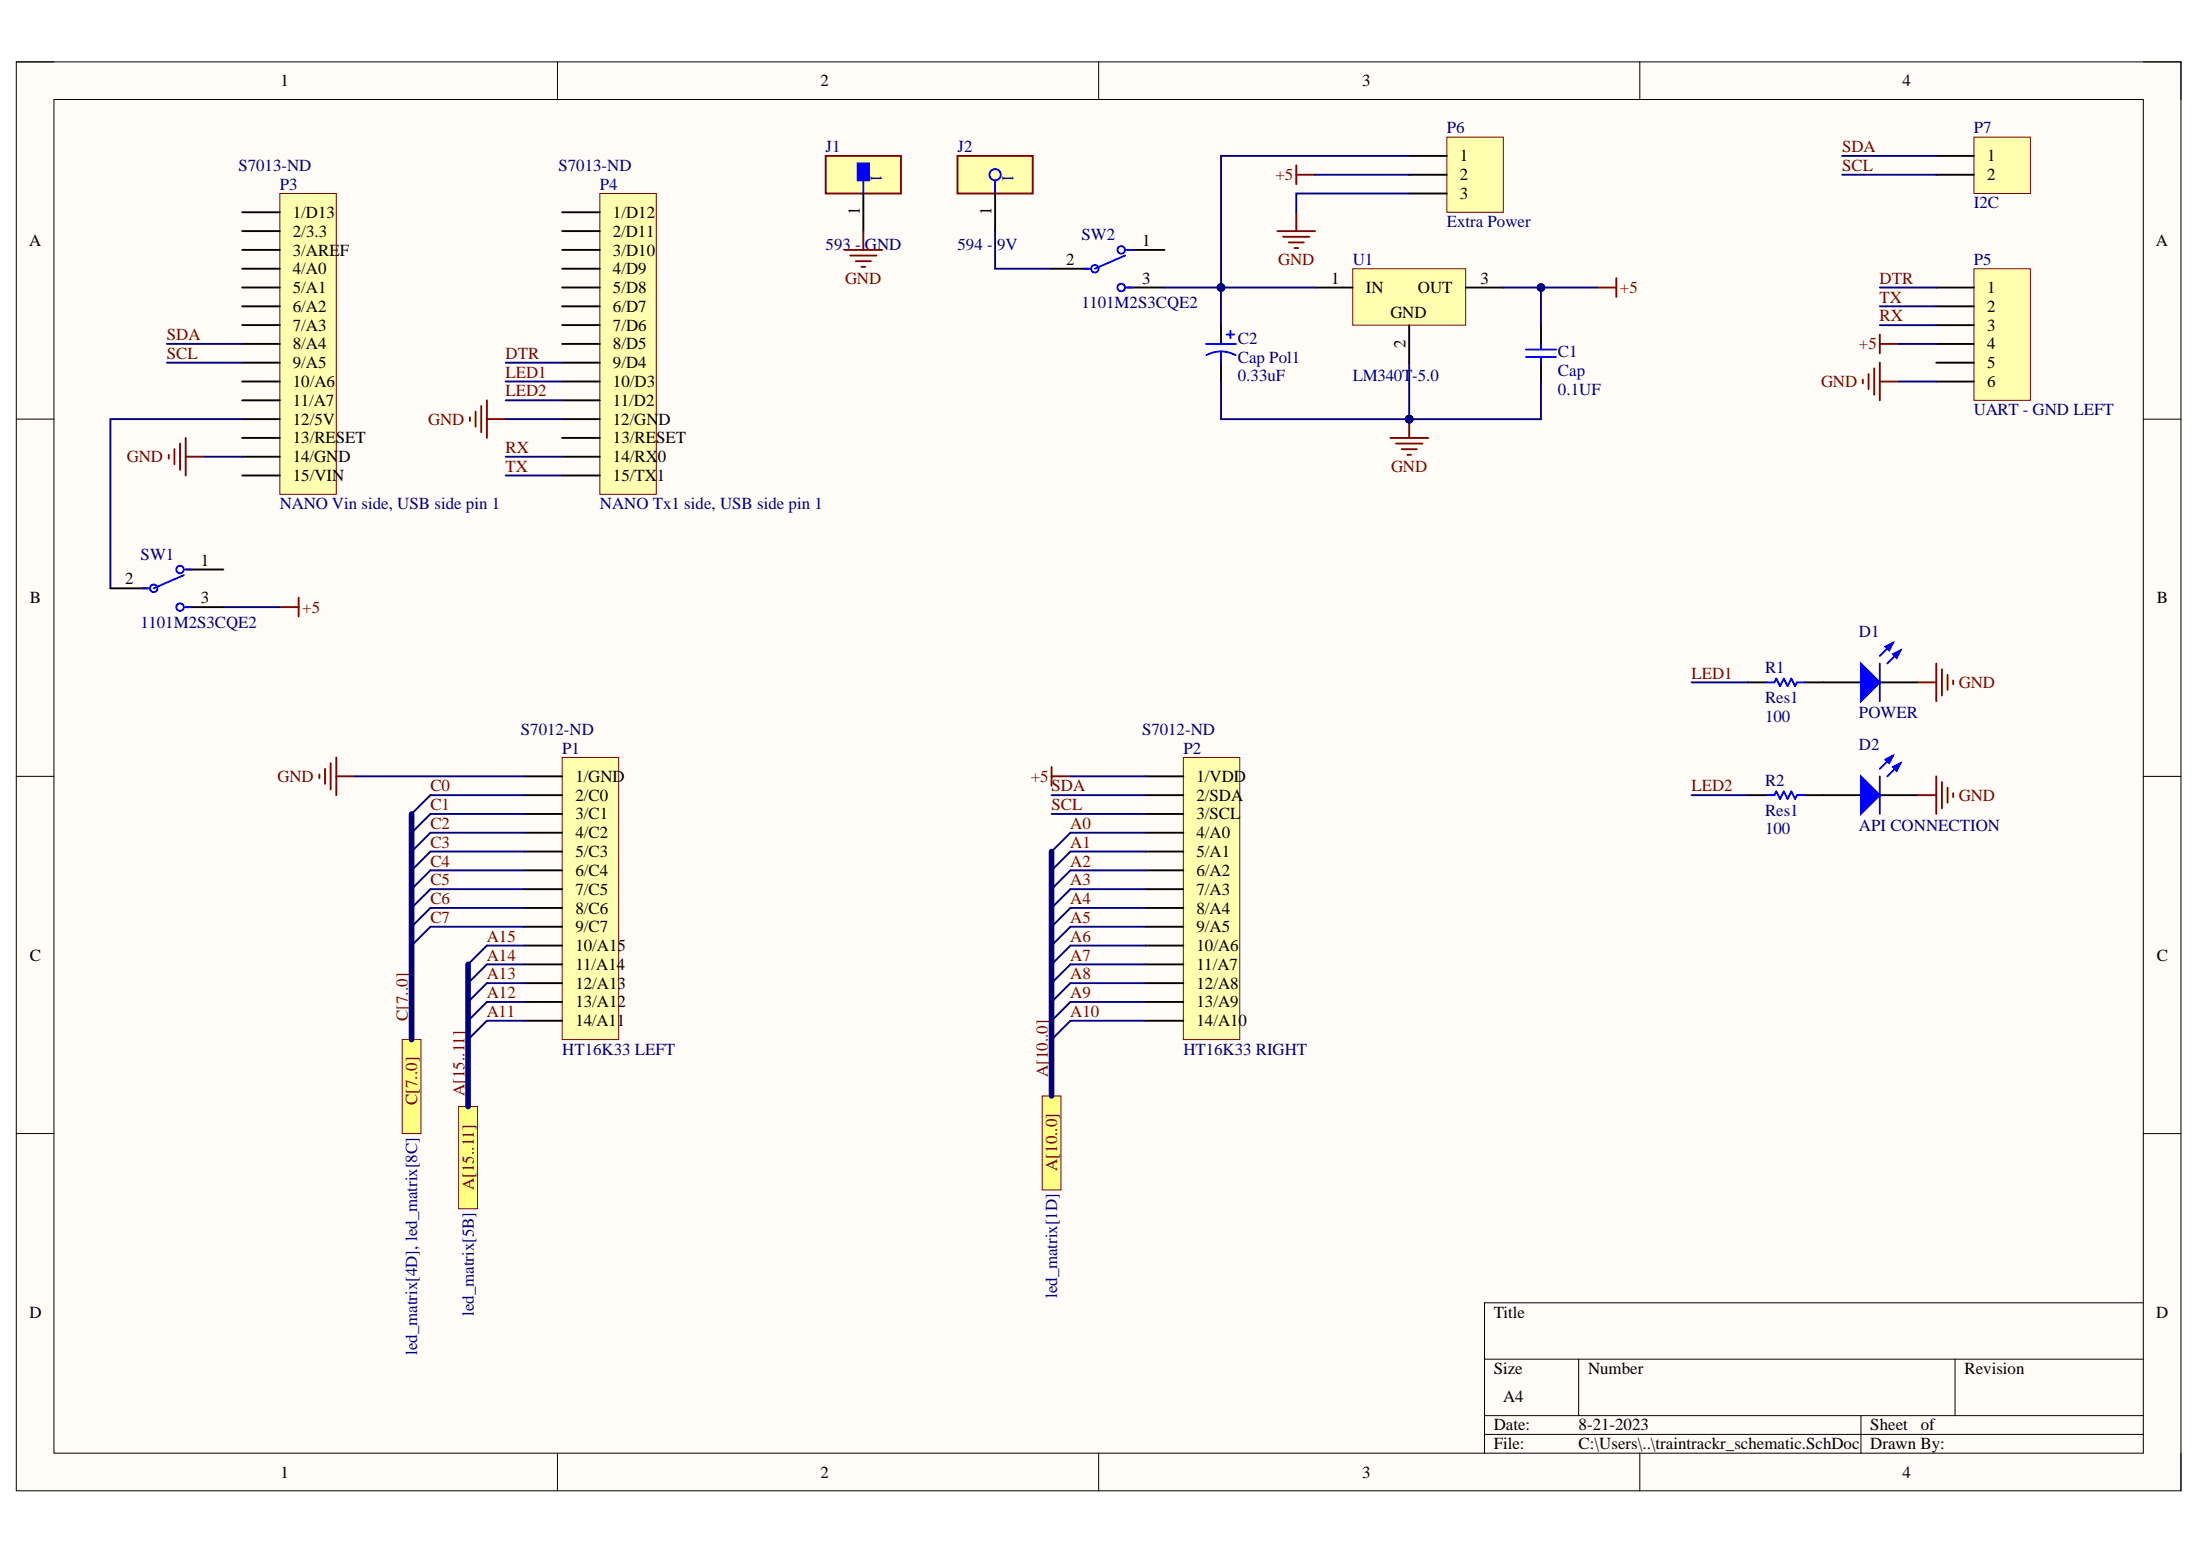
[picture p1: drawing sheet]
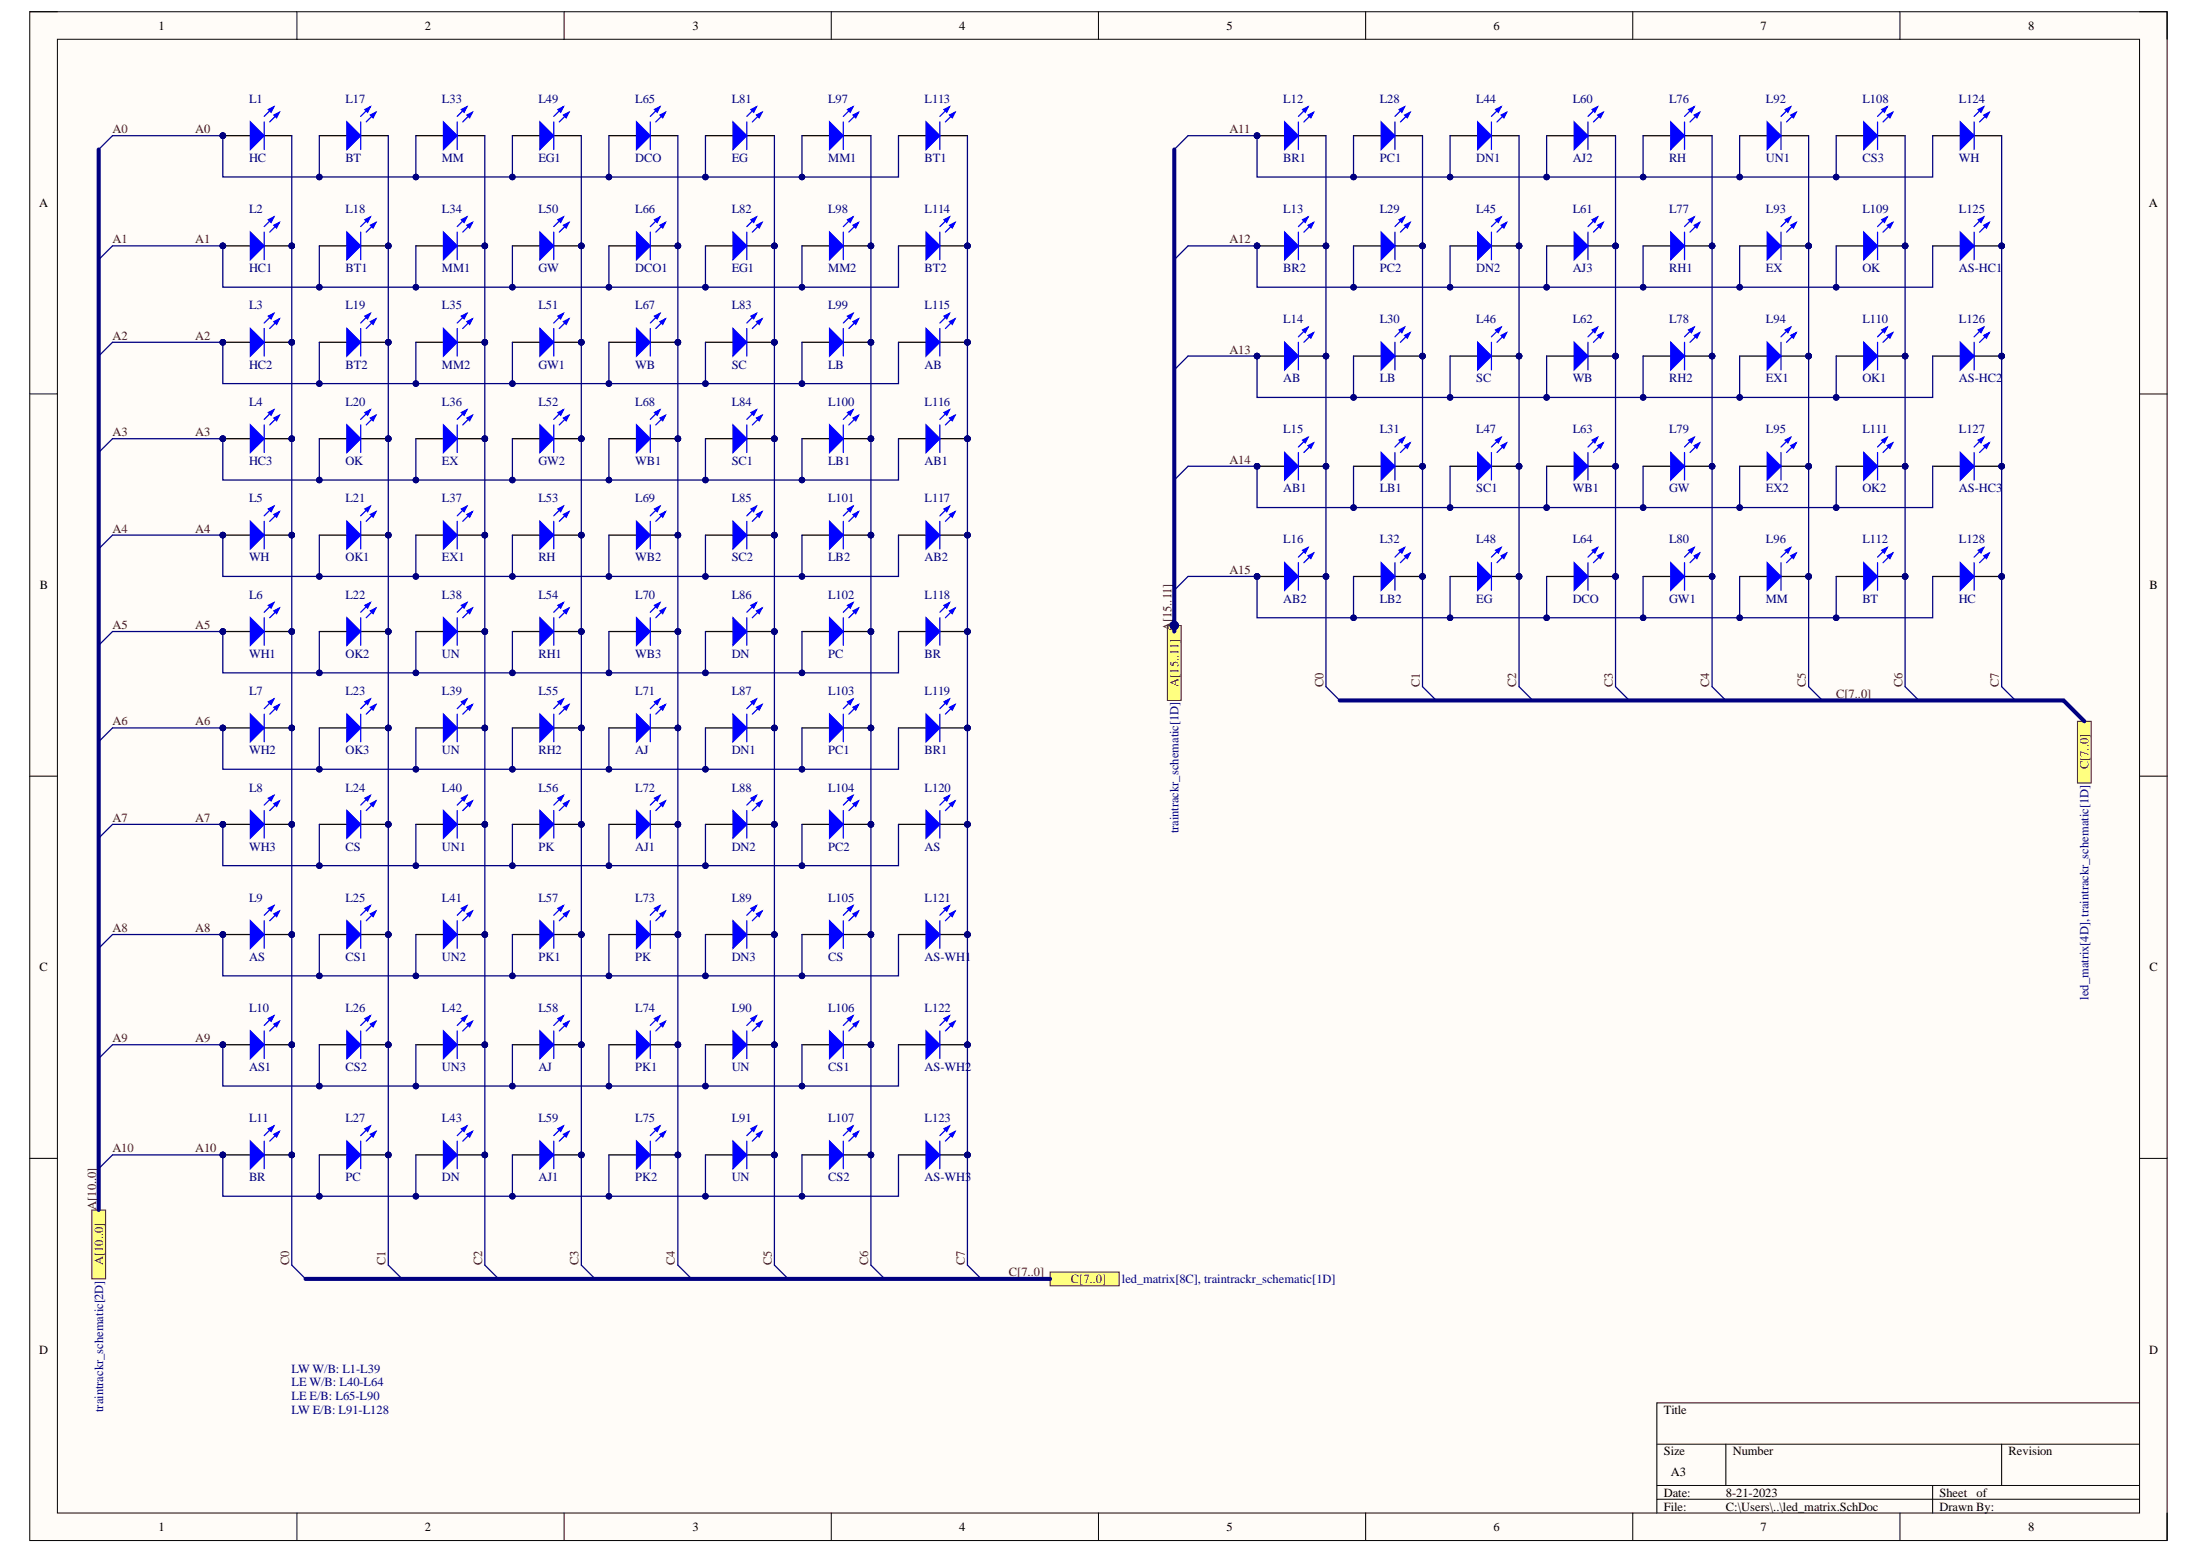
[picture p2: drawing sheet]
# Altium project traintrackr.PrjPcb
2 sheets, 146 parts. Net scope: flat (ports and power ports of the same name join across sheets).
Board file: traintrackr.PcbDoc
Sheets:
  traintrackr_schematic.SchDoc
  led_matrix.SchDoc

## Sheet traintrackr_schematic.SchDoc
size A4; SheetNumber: 1; SheetTotal: 2; SPICEModelCacheQDKCCJKJ: <root> / <DocumentId>QDKCCJKJ</DocumentId> / <CacheFrame Number="0"> / <Model Name="led1" Kind="MDL"> / <Text>*Typ RED GaAs LED: Vf=1.7V Vr=4V If=40mA trr=3uS / *LED Pinout: 1=A, 2=K / .MODEL LED1 D (IS=93.2P RS=42M N=3.73 BV=4 IBV=10U / + CJO=2.97P VJ=.75 M=.333 TT=4.32U)</Text> / </Model> / </CacheFrame> / </root>

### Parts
C1  Cap  value 0.1UF  [RAD-0.1]
C2  Cap Pol1  value 0.33uF  [Capacitor 330nF]
D1  POWER  [LED_5MM]
D2  API CONNECTION  [LED_5MM]
J1  593 - GND  [FP-593-MFG]
J2  594 - 9V  [FP-594-MFG]
P1  HT16K33 LEFT  Supplier Part Number 1: S7012-ND  [HDR1X14]
P2  HT16K33 RIGHT  Supplier Part Number 1: S7012-ND  [HDR1X14]
P3  NANO Vin side, USB side pin 1  Supplier Part Number 1: S7013-ND  [HDR1X15]
P4  NANO Tx1 side, USB side pin 1  Supplier Part Number 1: S7013-ND  [HDR1X15]
P5  UART - GND LEFT  [HDR1X6H]
P6  Extra Power  [HDR1X3]
P7  I2C  [RAD-0.1]
R1  Res1  value 100  [AXIAL-0.3]
R2  Res1  value 100  [AXIAL-0.3]
SW1  1101M2S3CQE2  [FP-1101M2S3CQE2-MFG]
SW2  1101M2S3CQE2  [FP-1101M2S3CQE2-MFG]
U1  LM340T-5.0  [NDE0003A]

### Ports
A[10..0] (see led_matrix[1D]), A[15..11] (see led_matrix[5B]), C[7..0] (see led_matrix[4D], led_matrix[8C])

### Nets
+5: C1.2 P2.1 P5.4 P6.2 U1.3(OUT)
GND: C1.1 C2.2 D1.2(K) D2.2(K) J1.1 P1.1 P3.14 P4.12 P5.6 P6.3 U1.2(GND)
9V: J2.1 SW1.2(COMM) SW2.2(COMM)
A0: P2.4
A1: P2.5
A2: P2.6
A3: P2.7
A4: P2.8
A5: P2.9
A6: P2.10
A7: P2.11
A8: P2.12
A9: P2.13
A10: P2.14
A11: P1.14
A12: P1.13
A13: P1.12
A14: P1.11
A15: P1.10
C0: P1.2
C1: P1.3
C2: P1.4
C3: P1.5
C4: P1.6
C5: P1.7
C6: P1.8
C7: P1.9
DTR: P4.9 P5.1
LED1: P4.10 R1.1
LED2: P4.11 R2.1
RX: P4.14 P5.3
SCL: P2.3 P3.9 P7.2
SDA: P2.2 P3.8 P7.1
TX: P4.15 P5.2
NetC2_1: C2.1 P6.1 SW2.3 U1.1(IN)
NetD1_1: D1.1(A) R1.2
NetD2_1: D2.1(A) R2.2
NetP3_15: P3.15 SW1.3

Not connected (* = marked no-connect by the designer): P3 1 2 3 4 5 6 7 10 11 12 13; P4 1 2 3 4 5 6 7 8 13; P5 5; SW1 1; SW2 1

### Buses and harness runs
bus A[10..0] = port A[10..0]
bus A[15..11] = port A[15..11]
bus C[7..0] = port C[7..0]

## Sheet led_matrix.SchDoc
size A3; SheetNumber: 2; SheetTotal: 2; SPICEModelCacheWOCWTUTU: <root> / <DocumentId>WOCWTUTU</DocumentId> / <CacheFrame Number="0"> / <Model Name="led1" Kind="MDL"> / <Text>*Typ RED GaAs LED: Vf=1.7V Vr=4V If=40mA trr=3uS / *LED Pinout: 1=A, 2=K / .MODEL LED1 D (IS=93.2P RS=42M N=3.73 BV=4 IBV=10U / + CJO=2.97P VJ=.75 M=.333 TT=4.32U)</Text> / </Model> / </CacheFrame> / </root>

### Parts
L1  HC  [PCBComponent_1]
L2  HC1  [PCBComponent_1]
L3  HC2  [PCBComponent_1]
L4  HC3  [PCBComponent_1]
L5  WH  [PCBComponent_1]
L6  WH1  [PCBComponent_1]
L7  WH2  [PCBComponent_1]
L8  WH3  [PCBComponent_1]
L9  AS  [PCBComponent_1]
L10  AS1  [PCBComponent_1]
L11  BR  [PCBComponent_1]
L12  BR1  [PCBComponent_1]
L13  BR2  [PCBComponent_1]
L14  AB  [PCBComponent_1]
L15  AB1  [PCBComponent_1]
L16  AB2  [PCBComponent_1]
L17  BT  [PCBComponent_1]
L18  BT1  [PCBComponent_1]
L19  BT2  [PCBComponent_1]
L20  OK  [PCBComponent_1]
L21  OK1  [PCBComponent_1]
L22  OK2  [PCBComponent_1]
L23  OK3  [PCBComponent_1]
L24  CS  [PCBComponent_1]
L25  CS1  [PCBComponent_1]
L26  CS2  [PCBComponent_1]
L27  PC  [PCBComponent_1]
L28  PC1  [PCBComponent_1]
L29  PC2  [PCBComponent_1]
L30  LB  [PCBComponent_1]
L31  LB1  [PCBComponent_1]
L32  LB2  [PCBComponent_1]
L33  MM  [PCBComponent_1]
L34  MM1  [PCBComponent_1]
L35  MM2  [PCBComponent_1]
L36  EX  [PCBComponent_1]
L37  EX1  [PCBComponent_1]
L38  UN  [PCBComponent_1]
L39  UN  [PCBComponent_1]
L40  UN1  [PCBComponent_1]
L41  UN2  [PCBComponent_1]
L42  UN3  [PCBComponent_1]
L43  DN  [PCBComponent_1]
L44  DN1  [PCBComponent_1]
L45  DN2  [PCBComponent_1]
L46  SC  [PCBComponent_1]
L47  SC1  [PCBComponent_1]
L48  EG  [PCBComponent_1]
L49  EG1  [PCBComponent_1]
L50  GW  [PCBComponent_1]
L51  GW1  [PCBComponent_1]
L52  GW2  [PCBComponent_1]
L53  RH  [PCBComponent_1]
L54  RH1  [PCBComponent_1]
L55  RH2  [PCBComponent_1]
L56  PK  [PCBComponent_1]
L57  PK1  [PCBComponent_1]
L58  AJ  [PCBComponent_1]
L59  AJ1  [PCBComponent_1]
L60  AJ2  [PCBComponent_1]
L61  AJ3  [PCBComponent_1]
L62  WB  [PCBComponent_1]
L63  WB1  [PCBComponent_1]
L64  DCO  [PCBComponent_1]
L65  DCO  [PCBComponent_1]
L66  DCO1  [PCBComponent_1]
L67  WB  [PCBComponent_1]
L68  WB1  [PCBComponent_1]
L69  WB2  [PCBComponent_1]
L70  WB3  [PCBComponent_1]
L71  AJ  [PCBComponent_1]
L72  AJ1  [PCBComponent_1]
L73  PK  [PCBComponent_1]
L74  PK1  [PCBComponent_1]
L75  PK2  [PCBComponent_1]
L76  RH  [PCBComponent_1]
L77  RH1  [PCBComponent_1]
L78  RH2  [PCBComponent_1]
L79  GW  [PCBComponent_1]
L80  GW1  [PCBComponent_1]
L81  EG  [PCBComponent_1]
L82  EG1  [PCBComponent_1]
L83  SC  [PCBComponent_1]
L84  SC1  [PCBComponent_1]
L85  SC2  [PCBComponent_1]
L86  DN  [PCBComponent_1]
L87  DN1  [PCBComponent_1]
L88  DN2  [PCBComponent_1]
L89  DN3  [PCBComponent_1]
L90  UN  [PCBComponent_1]
L91  UN  [PCBComponent_1]
L92  UN1  [PCBComponent_1]
L93  EX  [PCBComponent_1]
L94  EX1  [PCBComponent_1]
L95  EX2  [PCBComponent_1]
L96  MM  [PCBComponent_1]
L97  MM1  [PCBComponent_1]
L98  MM2  [PCBComponent_1]
L99  LB  [PCBComponent_1]
L100  LB1  [PCBComponent_1]
L101  LB2  [PCBComponent_1]
L102  PC  [PCBComponent_1]
L103  PC1  [PCBComponent_1]
L104  PC2  [PCBComponent_1]
L105  CS  [PCBComponent_1]
L106  CS1  [PCBComponent_1]
L107  CS2  [PCBComponent_1]
L108  CS3  [PCBComponent_1]
L109  OK  [PCBComponent_1]
L110  OK1  [PCBComponent_1]
L111  OK2  [PCBComponent_1]
L112  BT  [PCBComponent_1]
L113  BT1  [PCBComponent_1]
L114  BT2  [PCBComponent_1]
L115  AB  [PCBComponent_1]
L116  AB1  [PCBComponent_1]
L117  AB2  [PCBComponent_1]
L118  BR  [PCBComponent_1]
L119  BR1  [PCBComponent_1]
L120  AS  [PCBComponent_1]
L121  AS-WH1  [PCBComponent_1]
L122  AS-WH2  [PCBComponent_1]
L123  AS-WH3  [PCBComponent_1]
L124  WH  [PCBComponent_1]
L125  AS-HC1  [PCBComponent_1]
L126  AS-HC2  [PCBComponent_1]
L127  AS-HC3  [PCBComponent_1]
L128  HC  [PCBComponent_1]

### Ports
A[10..0] (see traintrackr_schematic[2D]), A[15..11] (see traintrackr_schematic[1D]), C[7..0] (see led_matrix[4D], traintrackr_schematic[1D]), C[7..0] (see led_matrix[8C], traintrackr_schematic[1D])

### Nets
A0: L1.1(A) L17.1(A) L33.1(A) L49.1(A) L65.1(A) L81.1(A) L97.1(A) L113.1(A)
A1: L2.1(A) L18.1(A) L34.1(A) L50.1(A) L66.1(A) L82.1(A) L98.1(A) L114.1(A)
A2: L3.1(A) L19.1(A) L35.1(A) L51.1(A) L67.1(A) L83.1(A) L99.1(A) L115.1(A)
A3: L4.1(A) L20.1(A) L36.1(A) L52.1(A) L68.1(A) L84.1(A) L100.1(A) L116.1(A)
A4: L5.1(A) L21.1(A) L37.1(A) L53.1(A) L69.1(A) L85.1(A) L101.1(A) L117.1(A)
A5: L6.1(A) L22.1(A) L38.1(A) L54.1(A) L70.1(A) L86.1(A) L102.1(A) L118.1(A)
A6: L7.1(A) L23.1(A) L39.1(A) L55.1(A) L71.1(A) L87.1(A) L103.1(A) L119.1(A)
A7: L8.1(A) L24.1(A) L40.1(A) L56.1(A) L72.1(A) L88.1(A) L104.1(A) L120.1(A)
A8: L9.1(A) L25.1(A) L41.1(A) L57.1(A) L73.1(A) L89.1(A) L105.1(A) L121.1(A)
A9: L10.1(A) L26.1(A) L42.1(A) L58.1(A) L74.1(A) L90.1(A) L106.1(A) L122.1(A)
A10: L11.1(A) L27.1(A) L43.1(A) L59.1(A) L75.1(A) L91.1(A) L107.1(A) L123.1(A)
A11: L12.1(A) L28.1(A) L44.1(A) L60.1(A) L76.1(A) L92.1(A) L108.1(A) L124.1(A)
A12: L13.1(A) L29.1(A) L45.1(A) L61.1(A) L77.1(A) L93.1(A) L109.1(A) L125.1(A)
A13: L14.1(A) L30.1(A) L46.1(A) L62.1(A) L78.1(A) L94.1(A) L110.1(A) L126.1(A)
A14: L15.1(A) L31.1(A) L47.1(A) L63.1(A) L79.1(A) L95.1(A) L111.1(A) L127.1(A)
A15: L16.1(A) L32.1(A) L48.1(A) L64.1(A) L80.1(A) L96.1(A) L112.1(A) L128.1(A)
C0: L1.2(K) L2.2(K) L3.2(K) L4.2(K) L5.2(K) L6.2(K) L7.2(K) L8.2(K) L9.2(K) L10.2(K) L11.2(K) L12.2(K) L13.2(K) L14.2(K) L15.2(K) L16.2(K)
C1: L17.2(K) L18.2(K) L19.2(K) L20.2(K) L21.2(K) L22.2(K) L23.2(K) L24.2(K) L25.2(K) L26.2(K) L27.2(K) L28.2(K) L29.2(K) L30.2(K) L31.2(K) L32.2(K)
C2: L33.2(K) L34.2(K) L35.2(K) L36.2(K) L37.2(K) L38.2(K) L39.2(K) L40.2(K) L41.2(K) L42.2(K) L43.2(K) L44.2(K) L45.2(K) L46.2(K) L47.2(K) L48.2(K)
C3: L49.2(K) L50.2(K) L51.2(K) L52.2(K) L53.2(K) L54.2(K) L55.2(K) L56.2(K) L57.2(K) L58.2(K) L59.2(K) L60.2(K) L61.2(K) L62.2(K) L63.2(K) L64.2(K)
C4: L65.2(K) L66.2(K) L67.2(K) L68.2(K) L69.2(K) L70.2(K) L71.2(K) L72.2(K) L73.2(K) L74.2(K) L75.2(K) L76.2(K) L77.2(K) L78.2(K) L79.2(K) L80.2(K)
C5: L81.2(K) L82.2(K) L83.2(K) L84.2(K) L85.2(K) L86.2(K) L87.2(K) L88.2(K) L89.2(K) L90.2(K) L91.2(K) L92.2(K) L93.2(K) L94.2(K) L95.2(K) L96.2(K)
C6: L97.2(K) L98.2(K) L99.2(K) L100.2(K) L101.2(K) L102.2(K) L103.2(K) L104.2(K) L105.2(K) L106.2(K) L107.2(K) L108.2(K) L109.2(K) L110.2(K) L111.2(K) L112.2(K)
C7: L113.2(K) L114.2(K) L115.2(K) L116.2(K) L117.2(K) L118.2(K) L119.2(K) L120.2(K) L121.2(K) L122.2(K) L123.2(K) L124.2(K) L125.2(K) L126.2(K) L127.2(K) L128.2(K)

### Buses and harness runs
bus A[10..0] = port A[10..0]
bus A[15..11] = port A[15..11]
bus C[7..0] = port C[7..0]

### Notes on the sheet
- LW W/B: L1-L39
- LE W/B: L40-L64
- LE E/B: L65-L90
- LW E/B: L91-L128

## Nets that join several sheets
A0: traintrackr_schematic (P2.4), led_matrix (8 pins)
A1: traintrackr_schematic (P2.5), led_matrix (8 pins)
A2: traintrackr_schematic (P2.6), led_matrix (8 pins)
A3: traintrackr_schematic (P2.7), led_matrix (8 pins)
A4: traintrackr_schematic (P2.8), led_matrix (8 pins)
A5: traintrackr_schematic (P2.9), led_matrix (8 pins)
A6: traintrackr_schematic (P2.10), led_matrix (8 pins)
A7: traintrackr_schematic (P2.11), led_matrix (8 pins)
A8: traintrackr_schematic (P2.12), led_matrix (8 pins)
A9: traintrackr_schematic (P2.13), led_matrix (8 pins)
A10: traintrackr_schematic (P2.14), led_matrix (8 pins)
A11: traintrackr_schematic (P1.14), led_matrix (8 pins)
A12: traintrackr_schematic (P1.13), led_matrix (8 pins)
A13: traintrackr_schematic (P1.12), led_matrix (8 pins)
A14: traintrackr_schematic (P1.11), led_matrix (8 pins)
A15: traintrackr_schematic (P1.10), led_matrix (8 pins)
C0: traintrackr_schematic (P1.2), led_matrix (16 pins)
C1: traintrackr_schematic (P1.3), led_matrix (16 pins)
C2: traintrackr_schematic (P1.4), led_matrix (16 pins)
C3: traintrackr_schematic (P1.5), led_matrix (16 pins)
C4: traintrackr_schematic (P1.6), led_matrix (16 pins)
C5: traintrackr_schematic (P1.7), led_matrix (16 pins)
C6: traintrackr_schematic (P1.8), led_matrix (16 pins)
C7: traintrackr_schematic (P1.9), led_matrix (16 pins)
